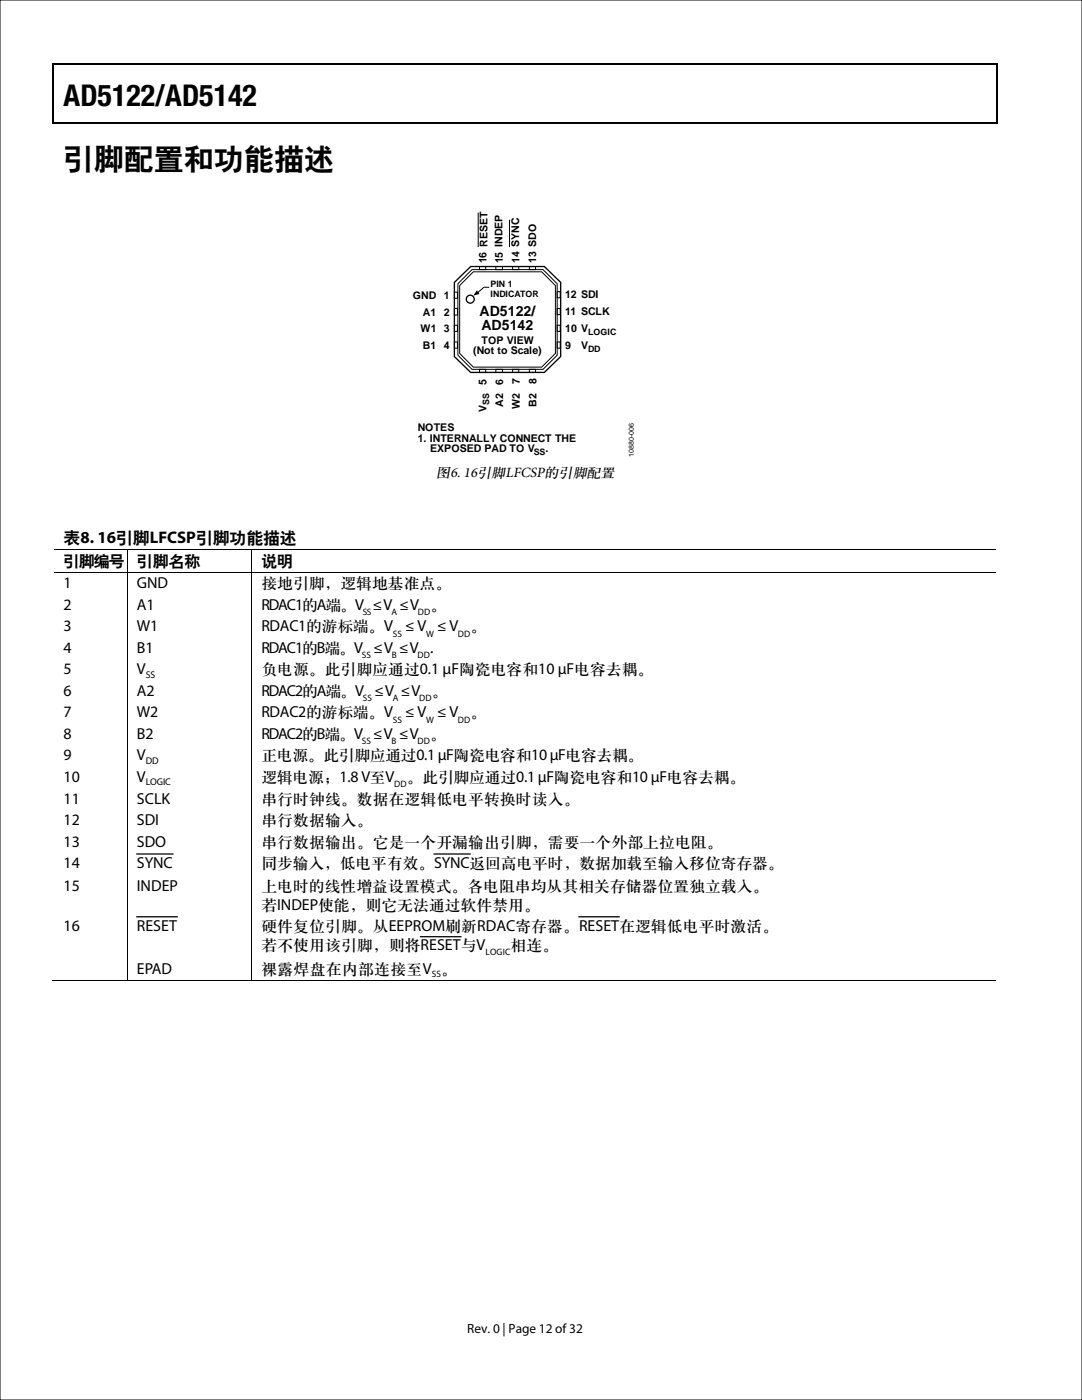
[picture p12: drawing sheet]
<svg xmlns="http://www.w3.org/2000/svg" width="216mm" height="279mm" viewBox="0 0 216 279" stroke-linecap="round" stroke-linejoin="round" font-family="sans-serif">
<path d="M95.4 42.4v6.9M101.7 43.9v5.4" fill="none" stroke="#000" stroke-width=".2"/>
<path d="M96.6 57.3l-1.4 1.2" fill="none" stroke="#000100" stroke-width=".2"/>
<path d="M95.2 57.9l.5 .8-1.3 .3z" fill="#000100"/>
<circle cx="93.8" cy="59.7" r=".79" fill="#fff"/>
<g fill="none" stroke="#000100" stroke-width=".26">
<path d="M90.7 56.4l3.2-3.2h14.7l3.3 3.2v14.8l-3.3 3.1h-14.7l-3.2-3.1z"/>
<circle cx="93.8" cy="59.7" r=".79"/>
</g>
<g fill="none" stroke="#000100" stroke-width=".2">
<path d="M90.7 58.3h.6v1.2h-.6zM94.2 53.8h14.2l2.8 2.8v14.3l-2.8 2.8h-14.2l-2.8-2.8v-14.3zM94.4 54.2h13.7l2.7 2.8v13.5l-2.7 2.8h-13.7l-2.7-2.8v-13.5zM95.7 53.2h1.2v.6h-1.2zM96.6 57.3h1M98.9 53.2h1.4v.6h-1.4zM102.3 53.2h1.2v.6h-1.2zM105.6 53.2h1.3v.6h-1.3zM111.2 58.2h.6v1.2h-.6zM90.7 64.9h.6v1.2h-.6zM90.7 68.2h.6v1.3h-.6zM90.7 61.6h.6v1.3h-.6z"/>
<path d="M95.7 73.7h1.2v.6h-1.2zM98.9 73.7h1.4v.6h-1.4zM102.3 73.7h1.2v.6h-1.2zM105.6 73.7h1.3v.6h-1.3zM111.2 64.9h.6v1.2h-.6zM111.2 68.2h.6v1.3h-.6zM111.2 61.6h.6v1.2h-.6z"/>
</g>
<g fill="none" stroke="#000" stroke-width=".2">
<path d="M10.8 109.6h14.5M10.8 114.2h14.5M25.4 109.7v4.4M25.4 114.3v81.2M25.5 109.6h24.7M25.5 114.2h24.7M50.2 109.7v4.4M50.2 114.3v81.2M50.3 109.6h148.5M50.3 114.2h148.5M10.5 195.6h14.8M25.5 195.6h24.7"/>
<path d="M50.3 195.6h148.5"/>
</g>
<path d="M10.5 12.7h.3v1h-.3zM198.8 12.7h.2v1h-.2zM198.8 12.7h.2v.3h-.2zM198.8 24.4h.2v.3h-.2zM25.3 109.6h.2v.1h-.2zM25.3 114.1h.2v.2h-.2zM50.2 109.6h.1v.1h-.1zM50.2 114.1h.1v.2h-.1zM25.3 195.5h.2v.2h-.2zM50.2 195.5h.1v.2h-.1z" fill="#000"/>
<path d="M10.5 12.8h188.3M10.7 13.7v11M198.9 13.7v11M10.5 24.5h188.3M27.3 170.4h7.2M86.6 170.4h7.2M27.3 183h8M83.9 186.9h8.1M115.5 183h8" fill="none" stroke="#000" stroke-width=".25"/>
<g fill="#040000">
<path d="M198.8 24.4h.2v.3h-.2z"/>
<path d="M10.5 12.7h.3v1h-.3z"/>
</g>
<path d="M10.5 12.8h188.3" fill="none" stroke="#040000" stroke-width=".25"/>
<g fill="#040000">
<path d="M198.8 12.7h.2v1h-.2z"/>
<path d="M198.8 12.7h.2v.3h-.2z"/>
</g>
<path d="M10.7 13.7v11M198.9 13.7v11M10.5 24.5h188.3" fill="none" stroke="#040000" stroke-width=".25"/>
<path d="M0 0h215.9v279.4h-215.9z" fill="none" stroke="#000" stroke-width=".2"/>
<g font-size="6">
<text x="12.7" y="21.1">AD5122/AD5142</text>
<text x="12.7" y="33.6">引脚配置和功能描述</text>
</g>
<text font-size="3.4" x="12.7" y="108.3">表8. 16引脚LFCSP引脚功能描述</text>
<g font-size="3.2">
<text x="12.7" y="112.9">引脚编号</text>
<text x="27.3" y="112.9">引脚名称</text>
<text x="52.2" y="112.9">说明</text>
<text x="12.7" y="117.4">1</text>
<text x="27.3" y="117.4">GND</text>
<text x="52.2" y="117.4">接地引脚，逻辑地基准点。</text>
<text x="12.7" y="121.7">2</text>
<text x="12.7" y="126">3</text>
<text x="27.3" y="121.7">A1</text>
<text x="27.3" y="126">W1</text>
<text x="52.2" y="121.7">RDAC1的A端。V ≤ V ≤ V</text>
<text x="52.2" y="126">RDAC1的游标端。V</text>
<text x="80.9" y="126">≤ V ≤ V</text>
<text x="85.9" y="121.7">。</text>
<text x="93.9" y="126">。</text>
<text x="12.7" y="130.3">4</text>
<text x="27.3" y="130.3">B1</text>
<text x="52.2" y="130.3">RDAC1的B端。V ≤ V ≤ V</text>
<text x="85.9" y="130.3">.</text>
<text x="12.7" y="134.6">5</text>
<text x="27.3" y="134.6">V</text>
<text x="52.2" y="134.6">负电源。此引脚应通过0.1 µF陶瓷电容和10 µF电容去耦。</text>
<text x="12.7" y="138.9">6</text>
<text x="12.7" y="143.2">7</text>
<text x="27.3" y="138.9">A2</text>
<text x="27.3" y="143.2">W2</text>
<text x="52.2" y="138.9">RDAC2的A端。V ≤ V ≤ V</text>
<text x="52.2" y="143.2">RDAC2的游标端。V</text>
<text x="80.9" y="143.2">≤ V ≤ V</text>
<text x="86.2" y="138.9">。</text>
<text x="93.9" y="143.2">。</text>
<text x="12.7" y="147.4">8</text>
<text x="27.3" y="147.4">B2</text>
<text x="52.2" y="147.4">RDAC2的B端。V ≤ V ≤ V</text>
<text x="85.8" y="147.4">。</text>
<text x="12.7" y="151.8">9</text>
<text x="27.3" y="151.8">V</text>
<text x="52.2" y="151.8">正电源。此引脚应通过0.1 µF陶瓷电容和10 µF电容去耦。</text>
<text x="12.7" y="156">10</text>
<text x="12.7" y="160.4">11</text>
<text x="27.3" y="156">V</text>
<text x="27.3" y="160.4">SCLK</text>
<text x="52.2" y="160.4">串行时钟线。数据在逻辑低电平转换时读入。</text>
<text x="52.2" y="156">逻辑电源；1.8 V至V</text>
<text x="81.2" y="156">。此引脚应通过0.1 µF陶瓷电容和10 µF电容去耦。</text>
<text x="12.7" y="164.6">12</text>
<text x="27.3" y="164.6">SDI</text>
<text x="52.2" y="164.6">串行数据输入。</text>
<text x="12.7" y="169">13</text>
<text x="12.7" y="173.2">14</text>
<text x="27.3" y="169">SDO</text>
<text x="27.3" y="173.3">SYNC</text>
<text x="52.2" y="169">串行数据输出。它是一个开漏输出引脚，需要一个外部上拉电阻。</text>
<text x="52.2" y="173.2">同步输入，低电平有效。SYNC返回高电平时，数据加载至输入移位寄存器。</text>
<text x="12.7" y="177.9">15</text>
<text x="27.3" y="177.9">INDEP</text>
<text x="52.2" y="177.9">上电时的线性增益设置模式。各电阻串均从其相关存储器位置独立载入。</text>
<text x="12.7" y="185.8">16</text>
<text x="27.3" y="185.8">RESET</text>
<text x="52.2" y="185.8">硬件复位引脚。从EEPROM刷新RDAC寄存器。RESET在逻辑低电平时激活。</text>
<text x="52.2" y="181.7">若INDEP使能，则它无法通过软件禁用。</text>
<text x="52.2" y="189.6">若不使用该引脚，则将RESET与V</text>
<text x="101.9" y="189.6">相连。</text>
<text x="27.3" y="194.4">EPAD</text>
<text x="52.2" y="194.4">裸露焊盘在内部连接至V 。</text>
</g>
<text font-size="2.9" x="87" y="95.3">图6. 16引脚LFCSP的引脚配置</text>
<g font-size="2.8">
<text x="95.7" y="63">AD5122/</text>
<text x="96.1" y="65.8">AD5142</text>
</g>
<text font-size="2.7" x="93.2" y="266">Rev. 0 | Page 12 of 32</text>
<g font-size="2.1" fill="#000100">
<text x="97.1" y="52.5" transform="rotate(-90 97.1 52.5)">16 RESET</text>
<text x="100.3" y="52.5" transform="rotate(-90 100.3 52.5)">15 INDEP</text>
<text x="103.7" y="52.5" transform="rotate(-90 103.7 52.5)">14 SYNC</text>
<text x="107" y="52.5" transform="rotate(-90 107 52.5)">13 SDO</text>
<text x="112.8" y="59.5">12 SDI</text>
<text x="88.6" y="63">2</text>
<text x="112.8" y="63">11 SCLK</text>
<text x="88.6" y="66.3">3</text>
<text x="88.6" y="69.7">4</text>
<text x="112.8" y="66.3">10 V</text>
<text x="112.8" y="69.7">9</text>
<text x="97.1" y="76.8" transform="rotate(-90 97.1 76.8)">5</text>
<text x="100.4" y="76.8" transform="rotate(-90 100.4 76.8)">6</text>
<text x="103.7" y="76.7" transform="rotate(-90 103.7 76.7)">7</text>
<text x="107.1" y="76.7" transform="rotate(-90 107.1 76.7)">8</text>
</g>
<g font-size="2.1">
<text x="82.4" y="59.6">GND 1</text>
<text x="84.4" y="63">A1</text>
<text x="83.9" y="66.3">W1</text>
<text x="84.4" y="69.7">B1</text>
<text x="94.4" y="70.7">(Not to Scale)</text>
<text x="96.1" y="68.6">TOP VIEW</text>
<text x="115.9" y="69.7">V</text>
<text x="97.1" y="82.3" transform="rotate(-90 97.1 82.3)">V</text>
<text x="100.4" y="81.2" transform="rotate(-90 100.4 81.2)">A2</text>
<text x="103.7" y="81.7" transform="rotate(-90 103.7 81.7)">W2</text>
<text x="107.1" y="81.2" transform="rotate(-90 107.1 81.2)">B2</text>
<text x="83.4" y="86.1">NOTES</text>
<text x="83.4" y="88.2">1. INTERNALLY CONNECT THE</text>
<text x="85.8" y="90.3">EXPOSED PAD TO V</text>
<text x="108.8" y="90.3">.</text>
</g>
<g font-size="1.9">
<text x="72.4" y="122.7">SS</text>
<text x="78.1" y="122.7">A</text>
<text x="83.4" y="122.7">DD</text>
<text x="72.2" y="131.3">SS</text>
<text x="78.2" y="131.3">B</text>
<text x="78.4" y="127">SS</text>
<text x="83.3" y="131.3">DD</text>
<text x="85" y="127">W</text>
<text x="91.4" y="127">DD</text>
<text x="29.1" y="135.3">SS</text>
<text x="72.4" y="139.9">SS</text>
<text x="78.4" y="139.9">A</text>
<text x="83.7" y="139.9">DD</text>
<text x="72.2" y="148.5">SS</text>
<text x="78.2" y="148.5">B</text>
<text x="78.4" y="144.2">SS</text>
<text x="83.3" y="148.5">DD</text>
<text x="85" y="144.2">W</text>
<text x="91.4" y="144.2">DD</text>
<text x="29.1" y="152.5">DD</text>
<text x="29.1" y="156.8">LOGIC</text>
<text x="78.6" y="157.1">DD</text>
<text x="96.9" y="190.6">LOGIC</text>
<text x="86.2" y="195.1">SS</text>
</g>
<g font-size="1.8" fill="#000100">
<text x="97.9" y="57.2">PIN 1</text>
<text x="97.9" y="59.4">INDICATOR</text>
</g>
<g font-size="1.8">
<text x="117.4" y="66.9">LOGIC</text>
<text x="117.4" y="70.2">DD</text>
<text x="97.6" y="80.9" transform="rotate(-90 97.6 80.9)">SS</text>
<text x="106.5" y="90.8">SS</text>
</g>
<text font-size="1.4" x="126.5" y="91.2" transform="rotate(-90 126.5 91.2)">10880-006</text>
</svg>
